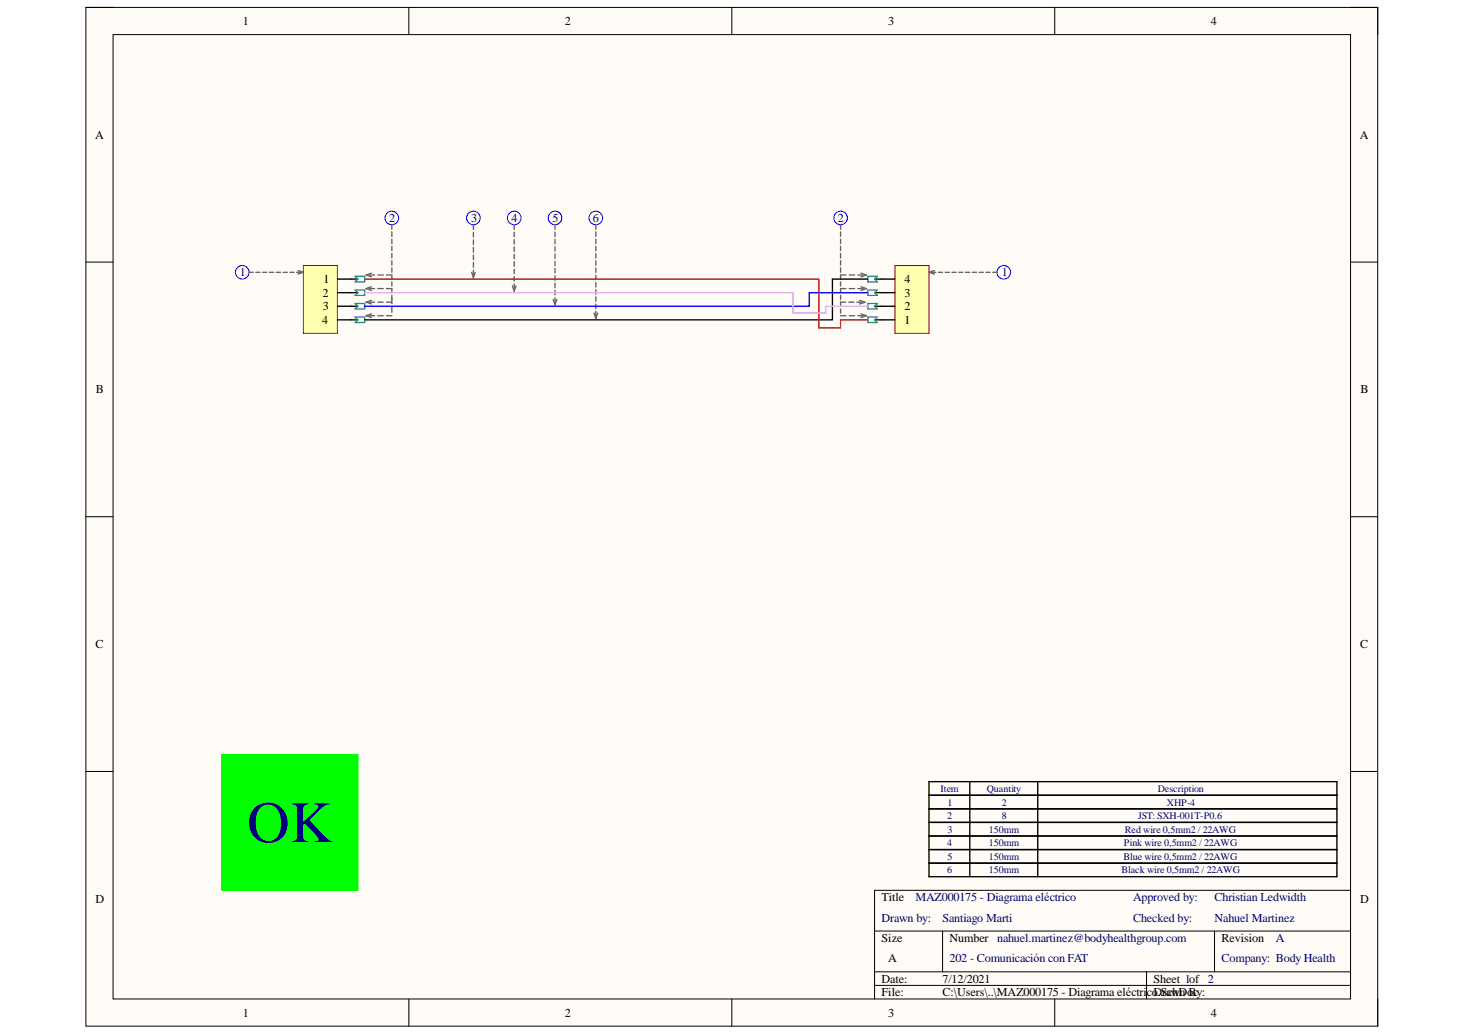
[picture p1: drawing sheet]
<svg xmlns="http://www.w3.org/2000/svg" width="297mm" height="210mm" viewBox="0 0 297 210" stroke-linecap="round" stroke-linejoin="round" font-family="sans-serif">
<path d="M17.4 1.5h261.9v206.6h-261.9z" fill-rule="evenodd" fill="#fffcf8"/>
<path d="M17.4 1.5h261.9v206.6h-261.9z" fill="none" stroke="#000" stroke-width=".2"/>
<path d="M22.9 7h250.9v195.6h-250.9z" fill-rule="evenodd" fill="#fffcf8"/>
<g fill="none" stroke="#000" stroke-width=".2">
<path d="M17.4 1.5h5.5M22.9 7h250.9v195.6h-250.9zM82.9 1.5v5.5M148.4 1.5v5.5M213.9 1.5v5.5M273.8 1.5h5.5v5.5M17.4 53.2h5.5M273.8 53.2h5.5M17.4 104.8h5.5M273.8 104.8h5.5M17.4 156.5h5.5M273.8 156.5h5.5"/>
<path d="M177.3 188.8h96.5M177.3 197.1h96.5M177.3 199.8h96.5M191.1 188.8v8.3M232.5 197.1v5.5M246.3 188.8v8.3M273.8 180.6h-96.5v22M82.9 202.6v5.5M148.4 202.6v5.5M213.9 202.6v5.5M279.3 202.6v5.5"/>
</g>
<path d="M188.4 158.5h82.7v19.3h-82.7zM196.6 158.5v19.3M210.4 158.5v19.3M188.4 161.3h82.7M188.4 164h82.7M188.4 166.8h82.7M188.4 169.5h82.7M188.4 172.3h82.7M188.4 175.1h82.7" fill="none" stroke="#000" stroke-width=".27"/>
<circle cx="49.1" cy="55.2" r="1.38" fill="none" stroke="#00f" stroke-width=".2"/>
<path d="M61.5 53.8h6.9v13.8h-6.9z" fill-rule="evenodd" fill="#ffffb0"/>
<path d="M61.5 53.8h6.9v13.8h-6.9z" fill="none" stroke="#800000" stroke-width=".2"/>
<path d="M68.4 56.6h2.8M68.4 59.4h2.8M68.4 62.1h2.8M68.4 64.9h2.8" fill="none" stroke="#000" stroke-width=".27"/>
<circle cx="203.5" cy="55.2" r="1.38" fill="none" stroke="#00f" stroke-width=".2"/>
<path d="M181.5 53.9h6.9v13.7h-6.9z" fill-rule="evenodd" fill="#ffffb0"/>
<path d="M181.5 53.9h6.9v13.7h-6.9z" fill="none" stroke="#800000" stroke-width=".2"/>
<path d="M71.2 59.4h1.4M71.2 56.6h1.4M177.3 59.4h4.2M177.3 56.6h4.2M71.2 64.9h1.4M71.2 62.1h1.4M177.3 64.9h4.2M177.3 62.1h4.2" fill="none" stroke="#000" stroke-width=".27"/>
<g fill="none" stroke="#00f" stroke-width=".2">
<circle cx="79.4" cy="44.2" r="1.38"/>
<circle cx="96" cy="44.2" r="1.38"/>
<circle cx="104.3" cy="44.2" r="1.38"/>
<circle cx="112.5" cy="44.2" r="1.38"/>
<circle cx="120.8" cy="44.2" r="1.38"/>
<circle cx="170.4" cy="44.2" r="1.38"/>
</g>
<path d="M72 56h1.9v1.2h-1.9l.6-.6zM72 58.8h1.9v1.1h-1.9l.6-.5zM176 56h1.9l-.6 .6 .6 .6h-1.9zM176 58.8h1.9l-.6 .6 .6 .5h-1.9zM72 61.6h1.9v1.1h-1.9l.6-.6zM72 64.3h1.9v1.1h-1.9l.6-.5zM176 61.6h1.9l-.6 .5 .6 .6h-1.9zM176 64.3h1.9l-.6 .6 .6 .5h-1.9z" fill="none" stroke="#009cca" stroke-width=".27"/>
<g fill="none" stroke="#646464" stroke-width=".27">
<path d="M50.5 55.2h.9M51.9 55.2h.8M53.3 55.2h.8M54.6 55.2h.9M56 55.2h.9M57.4 55.2h.9M58.8 55.2h.8M60.1 55.2h.9M60.4 54.9l1.1 .3-1.1 .4M74.9 55.8h1.1M74.9 58.5h1.1M75.3 55.4l-1.1 .4 1.1 .3"/>
<path d="M75.3 58.2l-1.1 .3 1.1 .4M76.6 55.8h1.1M76.6 58.5h1.1M78.4 55.8h1v.8M78.4 58.5h1v.9M79.4 45.6v.9M79.4 47v.9M79.4 48.5v.9M79.4 49.9v1M79.4 51.4v.9M79.4 52.9v.9M79.4 54.3v.9"/>
<path d="M79.4 57.2v.8M79.4 59.9v1.7M95.6 55.2l.4 1.1 .4-1.1M96 45.6v.9M96 47.1v1M96 48.6v1M96 50.2v.9M96 51.7v1M96 53.3v.9M96 54.8v.9M103.9 58l.4 1.1 .3-1.1M104.3 45.6v.9"/>
<path d="M104.3 47.1v.9M104.3 48.6v.9M104.3 50.1v.9M104.3 51.6v.9M104.3 53.1v.9M104.3 54.6v.9M104.3 56.1v.9M104.3 57.6v.9M112.5 45.6v.9M112.5 47.1v.9M112.5 48.5v1M112.5 50v.9"/>
<path d="M112.5 51.5v.9M112.5 53v.9M112.5 54.4v1M112.5 55.9v.9M112.5 57.4v.9M112.5 58.9v.9M120.8 45.6v.9M120.8 47v1M120.8 48.5v.9M120.8 50v.9M120.8 51.4v.9M120.8 52.9v.9"/>
<path d="M120.8 54.4v.9M120.8 55.8v.9M120.8 57.3v.9M120.8 58.7v1M170.4 45.6v.9M170.4 47v.9M170.4 48.5v.9M170.4 49.9v1M170.4 51.4v.9M170.4 52.9v.9M170.4 54.3v.9M170.4 57.2v.8"/>
<path d="M170.4 59.9v.9M171.5 55.8h-1.1v.8M171.5 58.5h-1.1v.9M172.2 55.8h1.1M172.2 58.5h1.1M173.9 55.8h1.1M173.9 58.5h1.1M174.6 55.4l1.1 .4-1.1 .3M174.6 58.2l1.1 .3-1.1 .4M188.9 55.2h.8M189.5 54.9l-1.1 .3 1.1 .4M190.3 55.2h.8"/>
<path d="M191.6 55.2h.9M193 55.2h.9M194.4 55.2h.8M195.8 55.2h.8M197.1 55.2h.9M198.5 55.2h.9M199.9 55.2h.9M201.3 55.2h.8M74.9 61.3h1.1M74.9 64h1.1M75.3 60.9l-1.1 .4 1.1 .3M75.3 63.7l-1.1 .3 1.1 .4"/>
<path d="M76.6 61.3h1.1M76.6 64h1.1M78.4 61.3h1M78.4 64h1M79.4 62.2v1.2M112.2 60.7l.3 1.1 .4-1.1M112.5 60.4v.9M120.4 63.5l.4 1.1 .4-1.1M120.8 60.2v.9M120.8 61.7v.9M120.8 63.1v.9M170.4 62.7v.8"/>
<path d="M170.4 64h1.1M171.5 61.3h-1.1v.8M172.1 61.3h1M172.2 64h1.1M173.7 61.3h1.1M173.9 64h1.1M174.3 60.9l1.1 .4-1.1 .3M174.6 63.7l1.1 .3-1.1 .4"/>
</g>
<path d="M45 153h27.6v27.6h-27.6z" fill-rule="evenodd" fill="#0f0"/>
<path d="M45 153h27.6v27.6h-27.6z" fill="none" stroke="#0f0" stroke-width=".2"/>
<path d="M176 56.6h-7.2v8.3h-94.9" fill="none" stroke="#000" stroke-width=".27"/>
<path d="M73.9 56.6h92.1v9.9h4.4v-1.6h5.6" fill="none" stroke="#f00" stroke-width=".27"/>
<path d="M176 59.4h-11.9v2.7h-90.2" fill="none" stroke="#00f" stroke-width=".27"/>
<path d="M73.9 59.4h86.9v4.1h6.6v-1.4h8.6" fill="none" stroke="#f9f" stroke-width=".27"/>
<text font-size="11.9" fill="#000080" x="50.1" y="170.8">OK</text>
<g font-size="2.5">
<text x="49.2" y="5.1">1</text>
<text x="114.5" y="5.1">2</text>
<text x="180.1" y="5.1">3</text>
<text x="245.5" y="5.1">4</text>
<text x="19.3" y="28.1">A</text>
<text x="275.7" y="28.1">A</text>
<text x="65.6" y="57.5">1</text>
<text x="183.4" y="57.5">4</text>
<text x="65.3" y="65.7">4</text>
<text x="65.4" y="60.2">2</text>
<text x="65.5" y="63">3</text>
<text x="183.4" y="65.7">1</text>
<text x="183.4" y="63">2</text>
<text x="183.4" y="60.2">3</text>
<text x="19.5" y="79.8">B</text>
<text x="275.9" y="79.8">B</text>
<text x="19.4" y="131.5">C</text>
<text x="275.8" y="131.5">C</text>
<text x="19.4" y="183.1">D</text>
<text x="178.7" y="182.8">Title</text>
<text x="275.8" y="183.1">D</text>
<text x="178.7" y="191">Size</text>
<text x="192.5" y="191">Number nahuel.martinez@bodyhealthgroup.com</text>
<text x="247.7" y="191">Revision</text>
<text x="180.1" y="195.2">A</text>
<text x="178.7" y="199.3">Date:</text>
<text x="178.7" y="202.1">File:</text>
<text x="191.1" y="199.3">7/12/2021</text>
<text x="191.1" y="202.1">C:\Users\..\MAZ000175 - Diagrama eléctricoDrawn By:</text>
<text x="233.9" y="199.3">Sheet 1of 2</text>
<text x="234.8" y="202.1">.SchDoc</text>
<text x="49.2" y="206.2">1</text>
<text x="114.5" y="206.2">2</text>
<text x="180.1" y="206.2">3</text>
<text x="245.5" y="206.2">4</text>
</g>
<g font-size="2.5" fill="#000080">
<text x="78.9" y="45.1">2</text>
<text x="95.5" y="45.1">3</text>
<text x="103.7" y="45.1">4</text>
<text x="112" y="45.1">5</text>
<text x="120.2" y="45.1">6</text>
<text x="169.9" y="45.1">2</text>
<text x="48.6" y="56">1</text>
<text x="203.1" y="56">1</text>
<text x="185.6" y="182.8">MAZ000175 - Diagrama eléctrico</text>
<text x="229.8" y="182.8">Approved by:</text>
<text x="246.2" y="182.8">Christian Ledwidth</text>
<text x="178.7" y="187">Drawn by:</text>
<text x="191.1" y="187">Santiago Marti</text>
<text x="229.8" y="187">Checked by:</text>
<text x="246.2" y="187">Nahuel Martinez</text>
<text x="258.7" y="191">A</text>
<text x="192.5" y="195.2">202 - Comunicación con FAT</text>
<text x="247.7" y="195.2">Company: Body Health</text>
</g>
<g font-size="2" fill="#000080">
<text x="190.7" y="160.6">Item</text>
<text x="200.1" y="160.6">Quantity</text>
<text x="234.7" y="160.6">Description</text>
<text x="192" y="166.1">2</text>
<text x="192.1" y="163.4">1</text>
<text x="203.1" y="163.4">2</text>
<text x="203.1" y="166.1">8</text>
<text x="230.8" y="166.1">JST: SXH-001T-P0.6</text>
<text x="236.6" y="163.4">XHP-4</text>
<text x="192" y="171.6">4</text>
<text x="192.1" y="168.9">3</text>
<text x="200.5" y="168.9">150mm</text>
<text x="200.5" y="171.6">150mm</text>
<text x="227.9" y="171.6">Pink wire 0,5mm2 / 22AWG</text>
<text x="228.1" y="168.9">Red wire 0,5mm2 / 22AWG</text>
<text x="192" y="177.1">6</text>
<text x="192.1" y="174.4">5</text>
<text x="200.5" y="174.4">150mm</text>
<text x="200.5" y="177.1">150mm</text>
<text x="227.4" y="177.1">Black wire 0,5mm2 / 22AWG</text>
<text x="227.8" y="174.4">Blue wire 0,5mm2 / 22AWG</text>
</g>
</svg>
